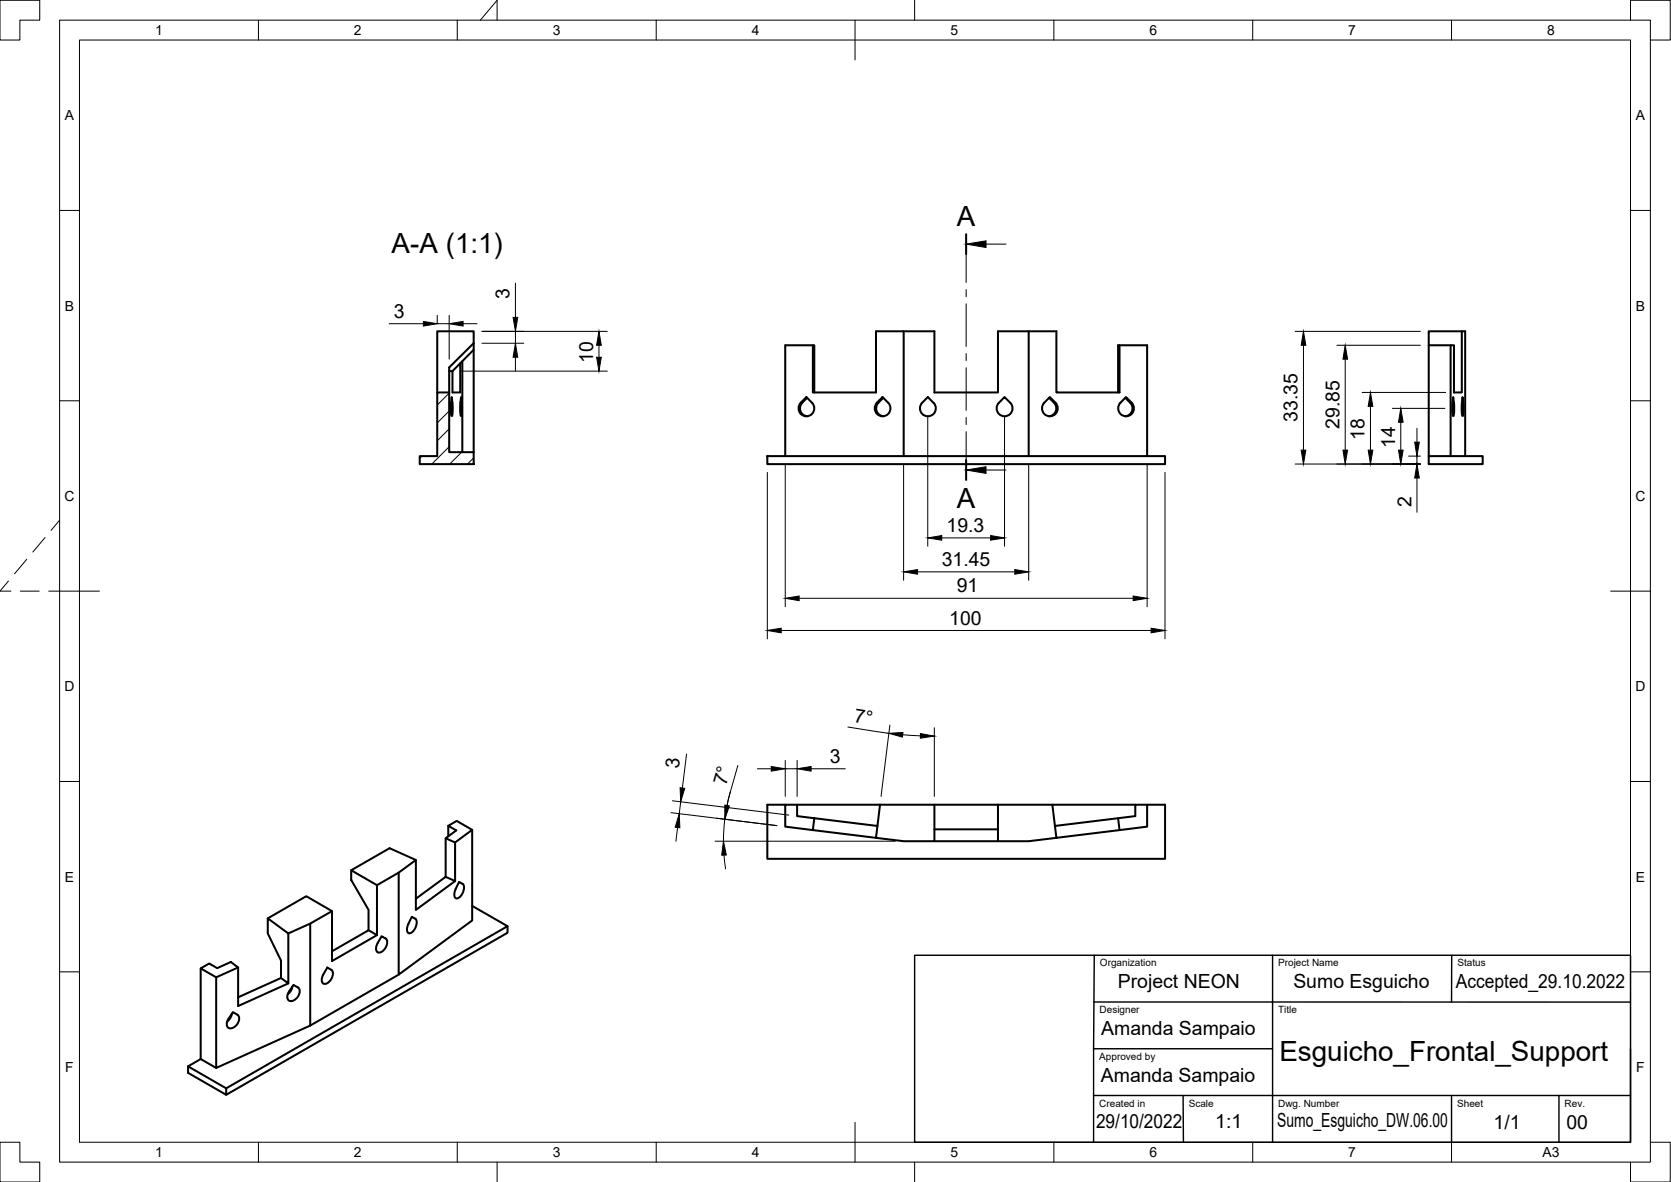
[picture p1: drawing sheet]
<svg xmlns="http://www.w3.org/2000/svg" width="420mm" height="297mm" viewBox="0 0 420 297" stroke-linecap="round" stroke-linejoin="round" font-family="sans-serif">
<!-- layer: Visible -->
<g fill="none" stroke="#000" stroke-width=".51">
<path d="M109.9 98.6h3v15h6.2v3h-13.6v-2h4.4zM113.6 99.8a13.7 13.7 0 0 1 .1 4.7l-.1 .1-.1-.1a14.3 14.3 0 0 1 .1-4.7zM115.7 91.3v7.3h-1.9v-5.3M115.9 99.8a13.7 13.7 0 0 1 .1 4.7l-.1 .1-.1-.1a14.3 14.3 0 0 1 .1-4.7zM116.2 90.8v22.8M119.1 86.3v1.6l-5.3 5.4h-.9M119.1 86.3l-6.2 6v6.3M119.1 86.3v-3h-9.2v15.3M119.1 87.9v25.7M202.8 99.8a3.6 3.6 0 0 1 1.9 2.8 1.99 1.99 0 0 1-2.7 1.9 1.99 1.99 0 0 1-.6-3.3zM202.9 100a3.3 3.3 0 0 0-1.7 2.8 1.99 1.99 0 0 0 1.7 1.8M204.4 86.8v11.8h15.9v-15.3h14.6v15.3h16v-15.3h14.7v15.3h15.9v-11.8"/>
<path d="M204.7 98.6v-11.8h-7.3v27.8M222.1 100a3.3 3.3 0 0 0-1.8 2.8 1.99 1.99 0 0 0 1.8 1.8M227.2 83.3v31.3M233.3 99.8a3.6 3.6 0 0 1 2 2.8 2 2 0 0 1-2.8 1.9 2 2 0 0 1-.6-3.3zM252.6 99.8a3.6 3.6 0 0 1 2 2.8 2 2 0 0 1-2.8 1.9 2 2 0 0 1-.6-3.3zM258.7 83.3v31.3M263.8 100a3.3 3.3 0 0 1 1.8 2.8 1.99 1.99 0 0 1-1.8 1.8M264 99.8a3.6 3.6 0 0 1 2 2.8 1.99 1.99 0 0 1-2.8 1.9 1.99 1.99 0 0 1-.6-3.3zM281.1 98.6v-11.8h7.3v27.8M283 100a3.3 3.3 0 0 1 1.7 2.8 1.99 1.99 0 0 1-1.7 1.8M359.2 83.3h8.4v15.3h-2v-11.8h-6.4zM359.2 86.8v29.8h13.6v-2h-13.6"/>
<path d="M364.7 86.8v27.8M365.4 99.8a13.7 13.7 0 0 1 .1 4.7l-.1 .1-.1-.1a14.3 14.3 0 0 1 .1-4.7zM367.6 83.3h.8v31.3M367.7 99.8a13.7 13.7 0 0 1 .2 4.7l-.1 .1-.1-.1a14.3 14.3 0 0 1 0-4.7zM192.9 114.6h100v2h-100zM223.3 101.2a1.99 1.99 0 0 1 0 2.8 1.99 1.99 0 0 1-2.8 0 1.99 1.99 0 0 1 0-2.8l1.4-1.4 1.4 1.4M284.5 101.2a1.99 1.99 0 0 1 0 2.8 1.99 1.99 0 0 1-2.8 0 1.99 1.99 0 0 1 0-2.8l1.4-1.4 1.4 1.4M88.3 218.7v2.5l4.4 7.4v5.2l-9.2 5.3M104.6 216.1l-4.4 3.2-5.4 3.1-6.5-3.7 9.7-5.5 6.6 2.9v12.6l9.8-7.3M112.1 210.7l2.3 1 4.3-3.2-3.9-2.2-2.1 1.2 2 1.2-2.6 2v9.7l-7.5 5.5M112.7 207.5v2.7M114.4 211.7v9.7l-2.3-1"/>
<path d="M118.7 208.5v22.8l-18.5 13.6v-25.6M197.4 202.2h-4.5v13.6h100v-13.6h-4.5M200.4 202.2h20.9M204.7 205.6l-4.3-.5v-2.9h-3v5.5l7 .9 .3-3 15.9 2M221.3 202.2h13.6v9.2h-7.7l-22.8-2.8M221.3 202.2l-1 8.4M234.9 208.4h16M234.9 202.2h16M234.9 211.4h16M264.6 202.2h20.9M281.1 205.6l.4 3 6.9-.9v-5.5h-2.9v2.9l-20.3 2.5M281.5 208.6l-15.9 2-1-8.4h-13.7v9.2h7.8l6.9-.8"/>
<path d="M67.3 230.8l5.2 3.8v12.5l-1.8-1.3v-4.4l-3.4-6.8zM67.3 230.8l9.7-5.6 6.5 3.8-5.5 3.1-5.5 2.5M78 232.1v25.6l-23.6 10.7v-22.8M83.5 229v12.5l11.3-6.5M94.8 222.4v12.6l-2.1-1.2M97 235.8a2.21 2.21 0 0 1-.8 3.3 .94 .94 0 0 1-1.2 .2 .94 .94 0 0 1-.4-1.2l.4-1.1 .9-1.7 1.1 .6M102.7 232.2a2.1 2.1 0 0 0 0 2.3 2.01 2.01 0 0 0 2-1.9 1.54 1.54 0 0 0-.3-1.7l-.9-.5-.8 1.8M116.3 222.1l-.9-.5-.8 1.8M116.3 222.1a2.65 2.65 0 0 1-1.4 3.7 .88 .88 0 0 1-.7-1.2l.4-1.2M118.7 227.7l8.9 5.1-70.7 40.7-9.6-5.5M127.6 232.8v1.6l-70.7 40.7v-1.6M50.5 243.4l2.1-1.3 2 1.2 3.4-1.5 1.9 1.3-5.5 2.5z"/>
<path d="M50.5 243.4v22.7l-3.2 1.9v1.6l9.6 5.5M58.3 254.7l-.5 1.3-.7 .7M58.6 254.3l1.1 .7a2.12 2.12 0 0 1-1.1 3.3 1.15 1.15 0 0 1-1.5-.3 1.15 1.15 0 0 1 .1-1.5zM59.9 243.1v9.7l12.6-5.7M70.7 245.8l-10.8 4.8M73.5 247.9l-.5 1.3-.7 .7M73.8 247.5l1.1 .6a2.12 2.12 0 0 1-1.1 3.3 1.15 1.15 0 0 1-1.5-.3 1.15 1.15 0 0 1 .1-1.5zM82.3 243.1l1 .6a2.21 2.21 0 0 1-.8 3.2 .94 .94 0 0 1-1.2 .3 .94 .94 0 0 1-.4-1.2l.4-1.1zM100.2 244.9l-22.2 12.8M50.5 266.1l3.9 2.3"/>
</g>
<!-- layer: Visible Narrow -->
<path d="M95.9 235.3l1.1 .6M103.5 230.5l.9 .4M115.4 221.7l.9 .4M82.3 243.1l1 .6" fill="none" stroke="#000" stroke-width=".25"/>
<!-- layer: Border -->
<g fill="none" stroke="#000" stroke-width=".25">
<path d="M0 .1h10v5h-5v5h-5zM15 5.1h400v286.9h-400zM20 10.1h390v276.9h-390zM65 5.1v5M115 5.1v5M120.8 5.1l4.2-5v5M165 5.1v5M215 5.1v10M230 .1v5M265 5.1v5M315 5.1v5M365 5.1v5"/>
<path d="M410 5.1v-5h10v10h-5M15 52.9h5M410 52.9h5M15 100.7h5M410 100.7h5M11.3 135.1l-3 3.6M15 130.7l-2.2 2.6M2.1 146l-2.1 2.6h2.7M5.1 148.6h4.8M6.7 140.6l-3 3.6M12.3 148.6h12.7M405 148.6h10"/>
<path d="M15 196.4h5M410 196.4h5M15 244.2h5M410 244.2h5M0 287h5v5h5v5h-10zM65 287v5M115 287v5M125 292v5M165 287v5M215 282.1v9.9M230 292v5M265 287v5"/>
<path d="M315 287v5M365 287v5M415 287h5v10h-10v-5"/>
</g>
<!-- layer: TitleBlock -->
<path d="M230 240.1h180v46.9h-180zM275.1 251.8h134.9M275.1 240.1l-.1 23.5M320 240.1v23.5M365 240.1v11.7M275 263.6h45v23.4M275 263.6v23.4M275 275.3h135M297.5 275.3l.1 11.7M365 275.3v11.7M392 275.3v11.7M410 263.6v23.4" fill="none" stroke="#000" stroke-width=".36"/>
<!-- layer: FD_Dimensions -->
<g fill="none" stroke="#000" stroke-width=".25">
<path d="M109.9 79.3v1.9M112.9 79.3v11M129.6 71.2v8.6M97.9 81.4h8.5M109.9 81.4h3M115.9 93.3h36.8M116.4 81.4h3.6M121.2 86.3h10.5M121.2 83.3h31.5M129.6 83.3v3M129.6 89.8v3.5M150.6 86.8v3"/>
<path d="M325.6 83.3h31.5M327.7 86.8v26.3M336.1 86.8h21M338.2 90.3v22.8M342.5 98.6h21M192.9 118.7v41.8M197.4 116.7v35.8M227.2 116.7v29.1M233.3 104.7v32.6M252.6 104.7v32.6M258.7 116.7v29.1M288.4 116.7v35.8"/>
<path d="M292.9 118.7v41.8M325.6 116.6h31.5M344.6 102.1v11M350.1 102.6h13.2M352.2 106.1v7M354.2 114.6h2.9M356.3 107.6v3.5M356.3 114.6v2M236.8 135.2h12.3M356.3 120.1v8.6M196.4 158.4h93M200.9 150.4h84"/>
<path d="M230.7 143.7h24.5M172.6 189.5l-1 8.5M183.6 199l-.8 3.4M183.6 199a45.3 45.3 0 0 0-1.7 12.4M185.5 192.4l-1.9 6.6M190.4 193.2h3.5M197.4 191.1v9M197.4 193.2h3M200.4 191.1v9M203.9 193.2h8.6M213.2 182.7l10.3 1.6M223.8 182.2l-2.3 18"/>
<path d="M227 184.6l4.4 .3M234.9 182.9v17.2M168.7 204.2l26.6 3.3-15.1-1.9M169.1 201.2l29.3 3.6M170.4 207.9l-.5 3.5M171.2 201.5l-.4 3M179.8 211.4h45.3M182 214.9l.4 3.5"/>
</g>
<g fill="#000" stroke="#000" stroke-width=".25">
<path d="M129 79.8h1.2l-.6 3.5zM106.4 80.8l3.5 .6-3.5 .5zM112.9 81.4l3.5-.6v1.1zM129.6 86.3l.6 3.5h-1.2zM150 89.8h1.2l-.6 3.5zM150.6 83.3l.6 3.5h-1.2zM327.7 83.3l.6 3.5h-1.1zM338.2 86.8l.6 3.5h-1.1zM327.2 113.1h1.1l-.6 3.5zM337.7 113.1h1.1l-.6 3.5zM344.6 98.6l.6 3.5h-1.2zM344 113.1h1.2l-.6 3.5z"/>
<path d="M352.2 102.6l.6 3.5h-1.2zM351.6 113.1h1.2l-.6 3.5zM355.7 111.1h1.2l-.6 3.5zM233.3 135.2l3.5-.6v1.1zM249.1 134.6l3.5 .6-3.5 .5zM356.3 116.6l.6 3.5h-1.2zM192.9 158.4l3.5-.5v1.1zM197.4 150.4l3.5-.6v1.1zM227.2 143.7l3.5-.6v1.2zM255.2 143.1l3.5 .6-3.5 .6zM284.9 149.8l3.5 .6-3.5 .5zM289.4 157.9l3.5 .5-3.5 .6z"/>
<path d="M171 198l1.2 .1-1 3.4zM193.9 192.6l3.5 .6-3.5 .6zM200.4 193.2l3.5-.6v1.2zM223.5 184.3l3.5-.2-.1 1.1zM231.4 184.3l3.5 .7-3.5 .5zM170.8 204.5l.1 3.5-1.1-.1zM181.9 211.4l.7 3.5h-1.1zM182.2 202.3l1.2 .2-1.2 3.4z"/>
</g>
<!-- layer: Smart Centers -->
<path d="M242.9 61.3v9.7M242.9 72.8v1.8M242.9 76.3v10.8M242.9 88.8v1.8M242.9 92.4v10.7M242.9 104.9v1.8M242.9 108.5v9.6" fill="none" stroke="#000" stroke-width=".25"/>
<!-- layer: Hatching -->
<path d="M112.9 98.8l-3 3M106.1 114.6l-.6 .6M112.9 103.3l-3 3M112.9 107.8l-3 3M112.9 112.3l-4.3 4.3M116.1 113.6l-3 3M119.1 115.1l-1.5 1.5" fill="none" stroke="#000" stroke-width=".25"/>
<!-- layer: Section Lines -->
<path d="M242.9 58.9v4.9M242.9 115.6v5" fill="none" stroke="#000" stroke-width=".51"/>
<path d="M247.9 61.3h5M247.9 118.1h5" fill="none" stroke="#000" stroke-width=".25"/>
<path d="M242.9 61.3l5-.8v1.7zM242.9 118.1l5-.8v1.7z" fill="#000" stroke="#000" stroke-width=".25"/>
<g font-size="7">
<text x="240.6" y="56.9">A</text>
<text x="98.5" y="63.5">A-A (1:1)</text>
<text x="240.6" y="127.6">A</text>
<text x="321.7" y="266.5">Esguicho_Frontal_Support</text>
</g>
<g font-size="4.9">
<text x="128.1" y="75.1" transform="rotate(-90 128.1 75.1)">3</text>
<text x="99" y="79.9">3</text>
<text x="149.1" y="91.1" transform="rotate(-90 149.1 91.1)">10</text>
<text x="326.3" y="106.1" transform="rotate(-90 326.3 106.1)">33.35</text>
<text x="336.8" y="107.8" transform="rotate(-90 336.8 107.8)">29.85</text>
<text x="343.1" y="110.5" transform="rotate(-90 343.1 110.5)">18</text>
<text x="350.8" y="112.5" transform="rotate(-90 350.8 112.5)">14</text>
<text x="354.9" y="127.5" transform="rotate(-90 354.9 127.5)">2</text>
<text x="238" y="133.7">19.3</text>
<text x="236.8" y="142.2">31.45</text>
<text x="240.6" y="148.9">91</text>
<text x="238.7" y="157">100</text>
<text x="214.6" y="181.5" transform="rotate(9 214.6 181.5)">7°</text>
<text x="208.6" y="191.7">3</text>
<text x="170.7" y="193.2" transform="rotate(-83 170.7 193.2)">3</text>
<text x="182.6" y="197.5" transform="rotate(-74 182.6 197.5)">7°</text>
<text x="281.1" y="248.4">Project NEON</text>
<text x="325.2" y="248.2">Sumo Esguicho</text>
<text x="366.1" y="248.2">Accepted_29.10.2022</text>
<text x="276.9" y="260.1">Amanda Sampaio</text>
<text x="276.8" y="271.9">Amanda Sampaio</text>
<text x="275.6" y="283.6">29/10/2022</text>
<text x="305.6" y="283.6">1:1</text>
<text x="321.2" y="283.3">Sumo_Esguicho_DW.06.00</text>
<text x="375.5" y="283.6">1/1</text>
<text x="393.9" y="283.6">00</text>
</g>
<g font-size="3.5">
<text x="39" y="8.8">1</text>
<text x="89" y="8.8">2</text>
<text x="139" y="8.8">3</text>
<text x="189" y="8.8">4</text>
<text x="239" y="8.8">5</text>
<text x="289" y="8.8">6</text>
<text x="339" y="8.8">7</text>
<text x="389" y="8.8">8</text>
<text x="16.3" y="30.2">A</text>
<text x="411.3" y="30.2">A</text>
<text x="16.3" y="78">B</text>
<text x="411.3" y="78">B</text>
<text x="16.2" y="125.9">C</text>
<text x="411.2" y="125.9">C</text>
<text x="16.2" y="173.7">D</text>
<text x="411.2" y="173.7">D</text>
<text x="16.3" y="221.6">E</text>
<text x="411.3" y="221.6">E</text>
<text x="16.4" y="269.4">F</text>
<text x="411.4" y="269.4">F</text>
<text x="39" y="290.8">1</text>
<text x="89" y="290.8">2</text>
<text x="139" y="290.8">3</text>
<text x="189" y="290.8">4</text>
<text x="239" y="290.8">5</text>
<text x="289" y="290.8">6</text>
<text x="339" y="290.8">7</text>
<text x="387.8" y="290.8">A3</text>
</g>
<g font-size="2.5">
<text x="276.6" y="242.9">Organization</text>
<text x="321.4" y="242.9">Project Name</text>
<text x="366.4" y="242.9">Status</text>
<text x="276.5" y="254.6">Designer</text>
<text x="321.4" y="254.6">Title</text>
<text x="276.4" y="266.3">Approved by</text>
<text x="276.4" y="278.1">Created in</text>
<text x="298.9" y="278.1">Scale</text>
<text x="321.4" y="278.1">Dwg. Number</text>
<text x="366.4" y="278.1">Sheet</text>
<text x="393.4" y="278.1">Rev.</text>
</g>
</svg>
